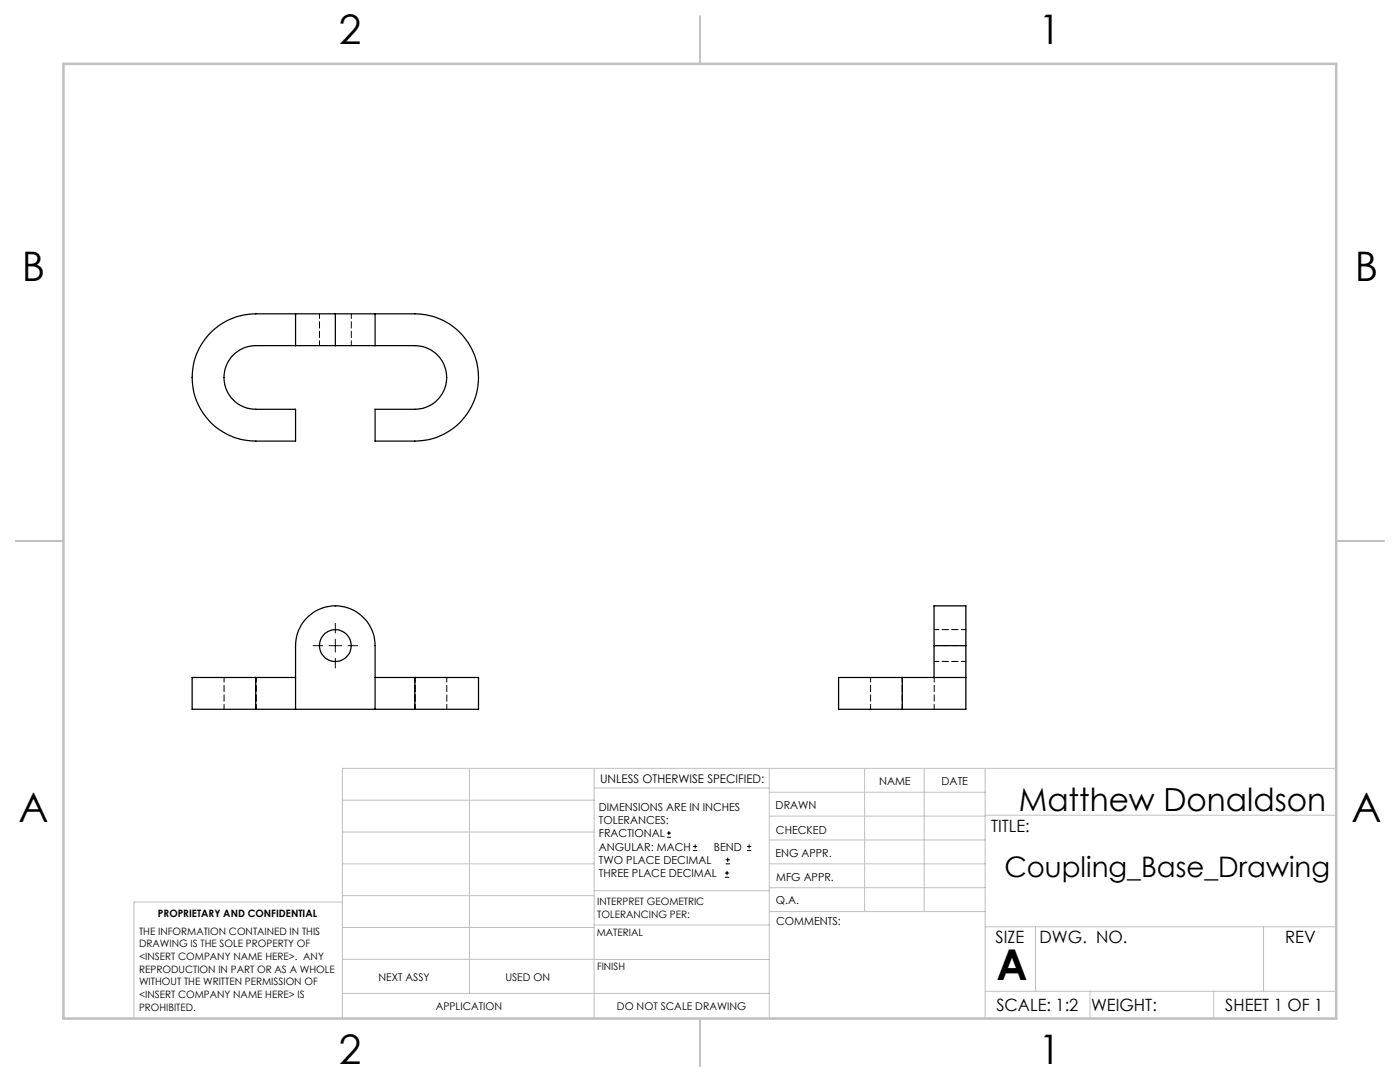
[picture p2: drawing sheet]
<svg xmlns="http://www.w3.org/2000/svg" width="279mm" height="216mm" viewBox="0 0 279 216" stroke-linecap="round" stroke-linejoin="round" font-family="sans-serif">
<g fill="none" stroke="#000" stroke-width=".2">
<path d="M62.5 128.8h1.9M65.7 128.8h2.5M66.9 124.4v1.9M66.9 127.6v2.5M66.9 131.4v1.9M69.5 128.8h1.9M133.1 167.1h.8M133.1 166.2h.8M133.5 165.8v.9M138.3 169.7h.8M138.3 168.9h.8M138.7 168.5v.8"/>
<path d="M144.7 175h.8M144.7 174.2h.8M144.8 172.4h.9M144.8 171.6h.9M145.1 173.8v.8M145.2 171.1v.9M149.1 169.7h.8M149.1 168.9h.8M149.5 168.5v.8"/>
</g>
<g fill="none" stroke="#c0c0c0" stroke-width=".2">
<path d="M68.3 159.7h50.3M93.7 153.3v44.9M118.6 153.3v49.9M118.6 157.2h34.9M153.5 153.3v49.9M153.5 158.1h43.1M172.5 153.3v28.6M184.4 153.3v28.6M196.6 153.3v49.9M266.7 153.3h-198.4v49.9M68.3 178.7h50.3M68.3 172.4h50.3"/>
<path d="M68.3 166h50.3M68.3 180h-41.6v23.2M118.6 177.7h35M153.5 167.6h43.1M153.5 162.8h43.1M153.5 172.4h43.1M153.5 177.1h43.1M196.6 162.7h70.1M68.3 198.2h85.2M68.3 191.4l85.2 .1M68.3 185.1h50.3M118.6 184.6h35"/>
<path d="M153.6 181.9h43M196.6 197.8h70.1M196.6 184.9h70.1M206.7 184.9v12.9M217.5 197.8v5.4M242.2 197.8v5.4M252.2 184.9v12.9"/>
</g>
<path d="M139.7 3.2v9.5M3.1 107.9h9.6M266.7 107.9h9.5M139.7 203.2v9.6" fill="none" stroke="#c0c0c0" stroke-width=".25"/>
<path d="M12.7 12.7h254v190.5h-254z" fill="none" stroke="#c0c0c0" stroke-width=".5"/>
<g fill="none" stroke="#000" stroke-width=".25">
<path d="M59 69h7.9M59 62.6h7.9M59 62.6h-8a12.7 12.7 0 0 0-12.7 12.7 12.7 12.7 0 0 0 12.7 12.7h8v-6.3h-8a6.3 6.3 0 0 1-6.3-6.4 6.3 6.3 0 0 1 6.3-6.3h8M59 62.6v6.4M66.9 69h8M66.9 62.6h8M66.9 62.6v6.4M74.9 62.6h7.9a12.7 12.7 0 0 1 12.7 12.7 12.7 12.7 0 0 1-12.7 12.7h-7.9v-6.3h7.9a6.3 6.3 0 0 0 6.3-6.4 6.3 6.3 0 0 0-6.3-6.3h-7.9M74.9 62.6v6.4M51 135.2h-12.7v6.3h12.7M51 135.2v6.3M51 135.2h8"/>
<path d="M74.9 135.2h7.9M82.8 135.2h12.7v6.3h-12.7M82.8 135.2v6.3M180.1 135.2h12.7M180.1 135.2h-12.7v6.3h12.7M180.1 135.2v6.3M186.4 128.8v-7.9h6.4v7.9M186.4 128.8h6.4M186.4 128.8v6.4M192.8 128.8v12.7h-12.7M51 141.5h31.8M59 141.5v-12.7a7.9 7.9 0 0 1 7.9-7.9 7.9 7.9 0 0 1 8 7.9v12.7"/>
<circle cx="66.9" cy="128.8" r="3.2"/>
</g>
<g fill="none" stroke="#000" stroke-width=".2" stroke-dasharray="1.3 .6" stroke-dashoffset=".3">
<path d="M63.8 62.6v6.4M70.1 69v-6.4M51.1 135.2v6.3M82.8 135.2v6.3M89.2 135.2v6.3M173.7 135.2v6.3M180.1 135.2v6.3M186.4 128.8h6.4M186.4 132h6.4M192.8 125.6h-6.4M44.7 141.5v-6.3M51.1 141.5v-6.3"/>
<path d="M82.8 141.5v-6.3M180.1 141.5v-6.3M186.4 141.5v-6.3"/>
</g>
<text font-size="8.5" x="198.9" y="195.5">A</text>
<g font-size="8.1">
<text x="67.6" y="8.9">2</text>
<text x="207.3" y="8.9">1</text>
<text x="4.4" y="56.2">B</text>
<text x="270.4" y="56.2">B</text>
<text x="3.7" y="164.1">A</text>
<text x="269.7" y="164.1">A</text>
<text x="67.6" y="212.4">2</text>
<text x="207.3" y="212.4">1</text>
</g>
<text font-size="6.3" x="203.3" y="161.8">Matthew Donaldson</text>
<text font-size="5.6" x="200.4" y="175.1">Coupling_Base_Drawing</text>
<g font-size="3.4">
<text x="197.8" y="166">TITLE:</text>
<text x="198.7" y="188.1">SIZE</text>
<text x="207.5" y="188.1">DWG. NO.</text>
<text x="256.5" y="188.2">REV</text>
<text x="198.8" y="201.7">SCALE: 1:2</text>
<text x="217.7" y="201.8">WEIGHT:</text>
<text x="244.5" y="201.7">SHEET 1 OF 1</text>
</g>
<text font-size="2.4" x="119.8" y="156.2">UNLESS OTHERWISE SPECIFIED:</text>
<g font-size="2.2">
<text x="119.5" y="161.8">DIMENSIONS ARE IN INCHES</text>
<text x="154.8" y="161.4">DRAWN</text>
<text x="175.4" y="156.6">NAME</text>
<text x="187.9" y="156.7">DATE</text>
<text x="119.5" y="164.4">TOLERANCES:</text>
<text x="119.5" y="167.1">FRACTIONAL</text>
<text x="154.9" y="166.3">CHECKED</text>
<text x="119.5" y="169.7">ANGULAR: MACH</text>
<text x="119.5" y="172.4">TWO PLACE DECIMAL</text>
<text x="142.5" y="169.7">BEND</text>
<text x="154.8" y="171">ENG APPR.</text>
<text x="119.5" y="175">THREE PLACE DECIMAL</text>
<text x="154.9" y="175.7">MFG APPR.</text>
<text x="154.9" y="180.4">Q.A.</text>
<text x="154.9" y="184.6">COMMENTS:</text>
</g>
<g font-size="2.1">
<text x="75.5" y="195.7">NEXT ASSY</text>
<text x="100.9" y="195.7">USED ON</text>
<text x="86.9" y="201.5">APPLICATION</text>
<text x="123.1" y="201.6">DO NOT SCALE DRAWING</text>
</g>
<g font-size="2">
<text x="31.5" y="182.9">PROPRIETARY AND CONFIDENTIAL</text>
<text x="119.2" y="180.6">INTERPRET GEOMETRIC</text>
<text x="119.2" y="183.1">TOLERANCING PER:</text>
<text x="27.8" y="186.5">THE INFORMATION CONTAINED IN THIS</text>
<text x="27.8" y="189">DRAWING IS THE SOLE PROPERTY OF</text>
<text x="27.8" y="191.6">&lt;INSERT COMPANY NAME HERE&gt;. ANY</text>
<text x="119.1" y="186.7">MATERIAL</text>
<text x="27.8" y="194.1">REPRODUCTION IN PART OR AS A WHOLE</text>
<text x="27.8" y="196.6">WITHOUT THE WRITTEN PERMISSION OF</text>
<text x="119.1" y="193.5">FINISH</text>
<text x="27.8" y="199.1">&lt;INSERT COMPANY NAME HERE&gt; IS</text>
<text x="27.8" y="201.7">PROHIBITED.</text>
</g>
</svg>
